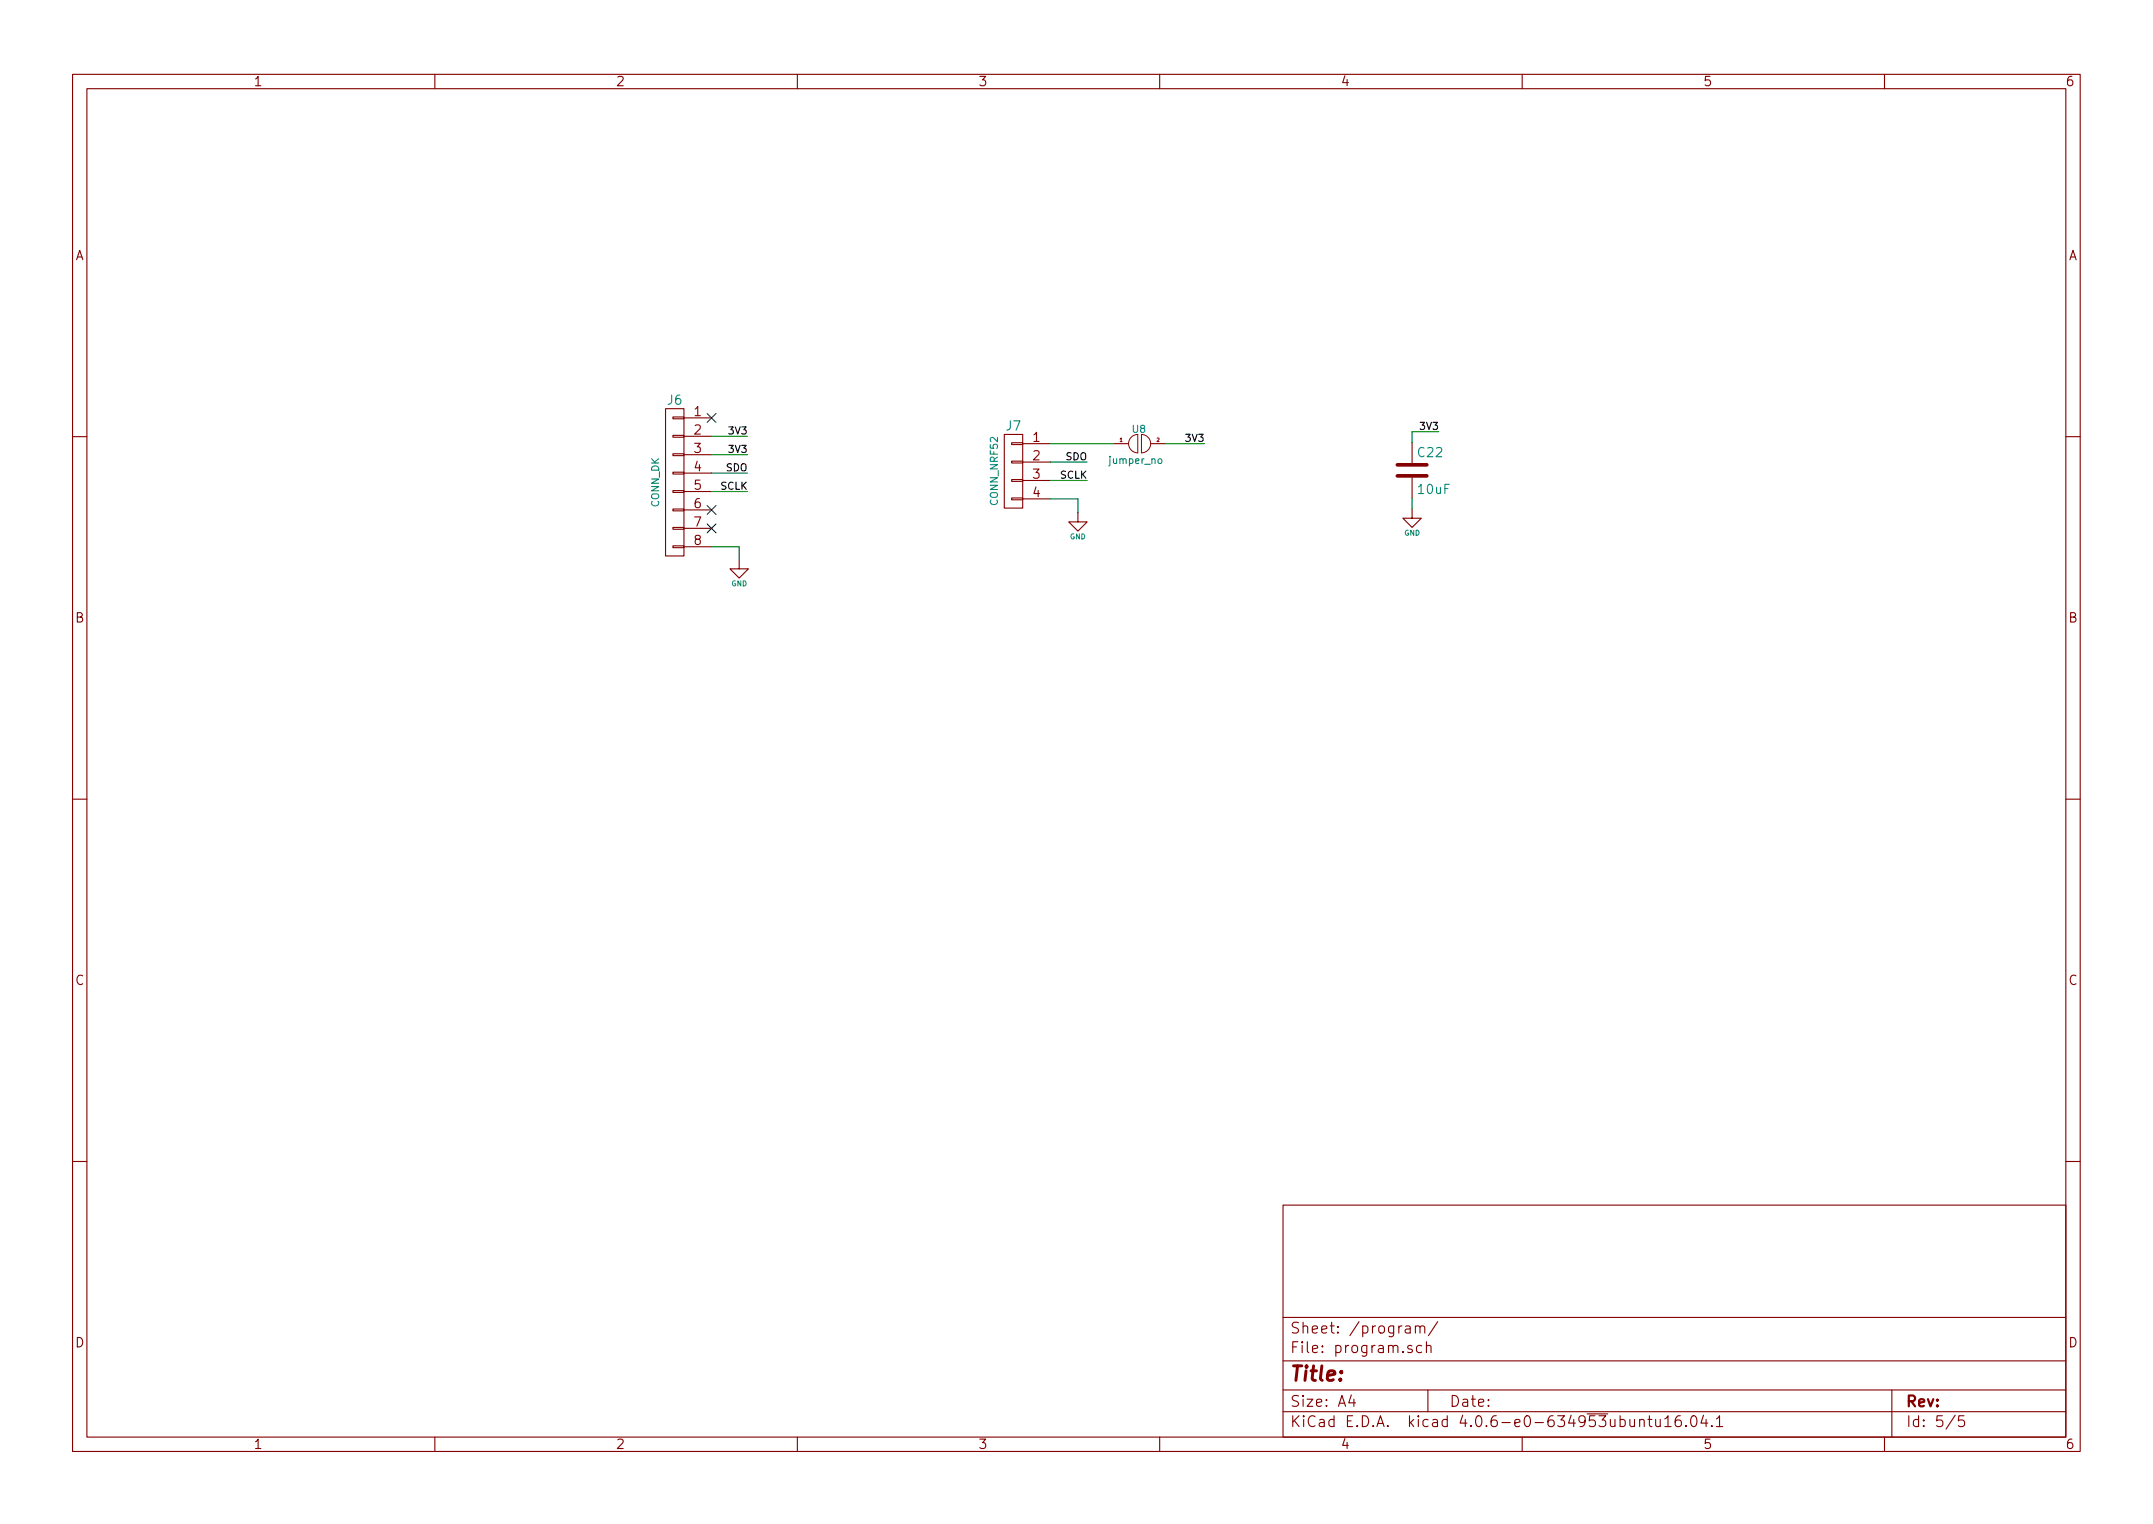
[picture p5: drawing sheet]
EESchema Schematic File Version 2
LIBS:nrf52-rescue
LIBS:myLib
LIBS:power
LIBS:device
LIBS:transistors
LIBS:conn
LIBS:linear
LIBS:regul
LIBS:74xx
LIBS:cmos4000
LIBS:adc-dac
LIBS:memory
LIBS:xilinx
LIBS:microcontrollers
LIBS:dsp
LIBS:microchip
LIBS:analog_switches
LIBS:motorola
LIBS:texas
LIBS:intel
LIBS:audio
LIBS:interface
LIBS:digital-audio
LIBS:philips
LIBS:display
LIBS:cypress
LIBS:siliconi
LIBS:opto
LIBS:atmel
LIBS:contrib
LIBS:valves
LIBS:nrf52-cache
EELAYER 25 0
EELAYER END
$Descr A4 11693 8268
encoding utf-8
Sheet 5 5
Title ""
Date ""
Rev ""
Comp ""
Comment1 ""
Comment2 ""
Comment3 ""
Comment4 ""
$EndDescr
$Comp
L CONN_01X08 J6
U 1 1
P 3665 2610
F 0 "J6" H 3665 3060 50  0000 C CNN
F 1 "CONN_DK" V 3765 2610 39  0000 C CNN
F 2 "Pin_Headers:Pin_Header_Straight_1x08_Pitch2.54mm" H 3665 2610 50  0001 C CNN
F 3 "" H 3665 2610 50  0001 C CNN
	1    3665 2610
	-1   0    0    -1  
$EndComp
$Comp
L CONN_01X04 J7
U 1 1
P 5505 2550
F 0 "J7" H 5505 2800 50  0000 C CNN
F 1 "CONN_NRF52" V 5605 2550 39  0000 C CNN
F 2 "Pin_Headers:Pin_Header_Straight_1x04_Pitch1.27mm" H 5505 2550 50  0001 C CNN
F 3 "" H 5505 2550 50  0001 C CNN
	1    5505 2550
	-1   0    0    -1  
$EndComp
NoConn ~ 3865 2260
Wire Wire Line
	3865 2360 4060 2360
Wire Wire Line
	3865 2460 4060 2460
Wire Wire Line
	3865 2560 4060 2560
Wire Wire Line
	3865 2660 4060 2660
NoConn ~ 3865 2760
NoConn ~ 3865 2860
$Comp
L GND #PWR062
U 1 1
P 4015 3030
F 0 "#PWR062" H 4015 2830 39  0001 C CNN
F 1 "GND" H 4015 2902 28  0000 C CNN
F 2 "" H 4015 3030 50  0001 C CNN
F 3 "" H 4015 3030 50  0001 C CNN
	1    4015 3030
	1    0    0    -1  
$EndComp
Wire Wire Line
	3865 2960 4015 2960
Wire Wire Line
	4015 2960 4015 3030
Text Label 4060 2360 2    39   ~ 0
3V3
Text Label 4060 2460 2    39   ~ 0
3V3
Text Label 4060 2560 2    39   ~ 0
SDO
Text Label 4060 2660 2    39   ~ 0
SCLK
Wire Wire Line
	5705 2600 5905 2600
Wire Wire Line
	5705 2500 5905 2500
Wire Wire Line
	5855 2700 5855 2775
$Comp
L GND #PWR063
U 1 1
P 5855 2775
F 0 "#PWR063" H 5855 2575 39  0001 C CNN
F 1 "GND" H 5855 2647 28  0000 C CNN
F 2 "" H 5855 2775 50  0001 C CNN
F 3 "" H 5855 2775 50  0001 C CNN
	1    5855 2775
	-1   0    0    -1  
$EndComp
Text Label 5905 2500 2    39   ~ 0
SDO
Text Label 5905 2600 2    39   ~ 0
SCLK
$Comp
L C C22
U 1 1
P 7670 2545
F 0 "C22" H 7695 2645 50  0000 L CNN
F 1 "10uF" H 7695 2445 50  0000 L CNN
F 2 "myLib:C_0805" H 7708 2395 50  0001 C CNN
F 3 "" H 7670 2545 50  0001 C CNN
	1    7670 2545
	1    0    0    -1  
$EndComp
$Comp
L GND #PWR064
U 1 1
P 7670 2755
F 0 "#PWR064" H 7670 2555 39  0001 C CNN
F 1 "GND" H 7670 2627 28  0000 C CNN
F 2 "" H 7670 2755 50  0001 C CNN
F 3 "" H 7670 2755 50  0001 C CNN
	1    7670 2755
	1    0    0    -1  
$EndComp
Wire Wire Line
	7670 2695 7670 2755
Wire Wire Line
	7670 2395 7670 2335
Wire Wire Line
	7670 2335 7815 2335
Text Label 7815 2335 2    39   ~ 0
3V3
Wire Wire Line
	5705 2700 5855 2700
$Comp
L jumper_no-RESCUE-nrf52 U8
U 1 1
P 6190 2400
F 0 "U8" H 6186 2481 39  0000 C CNN
F 1 "jumper_no" H 6169 2312 39  0000 C CNN
F 2 "myLib:SolderBridge_NO" H 6190 2400 60  0001 C CNN
F 3 "" H 6190 2400 60  0001 C CNN
	1    6190 2400
	1    0    0    -1  
$EndComp
Wire Wire Line
	5705 2400 6050 2400
Text Label 6542 2400 2    39   ~ 0
3V3
Wire Wire Line
	6330 2400 6542 2400
$EndSCHEMATC
